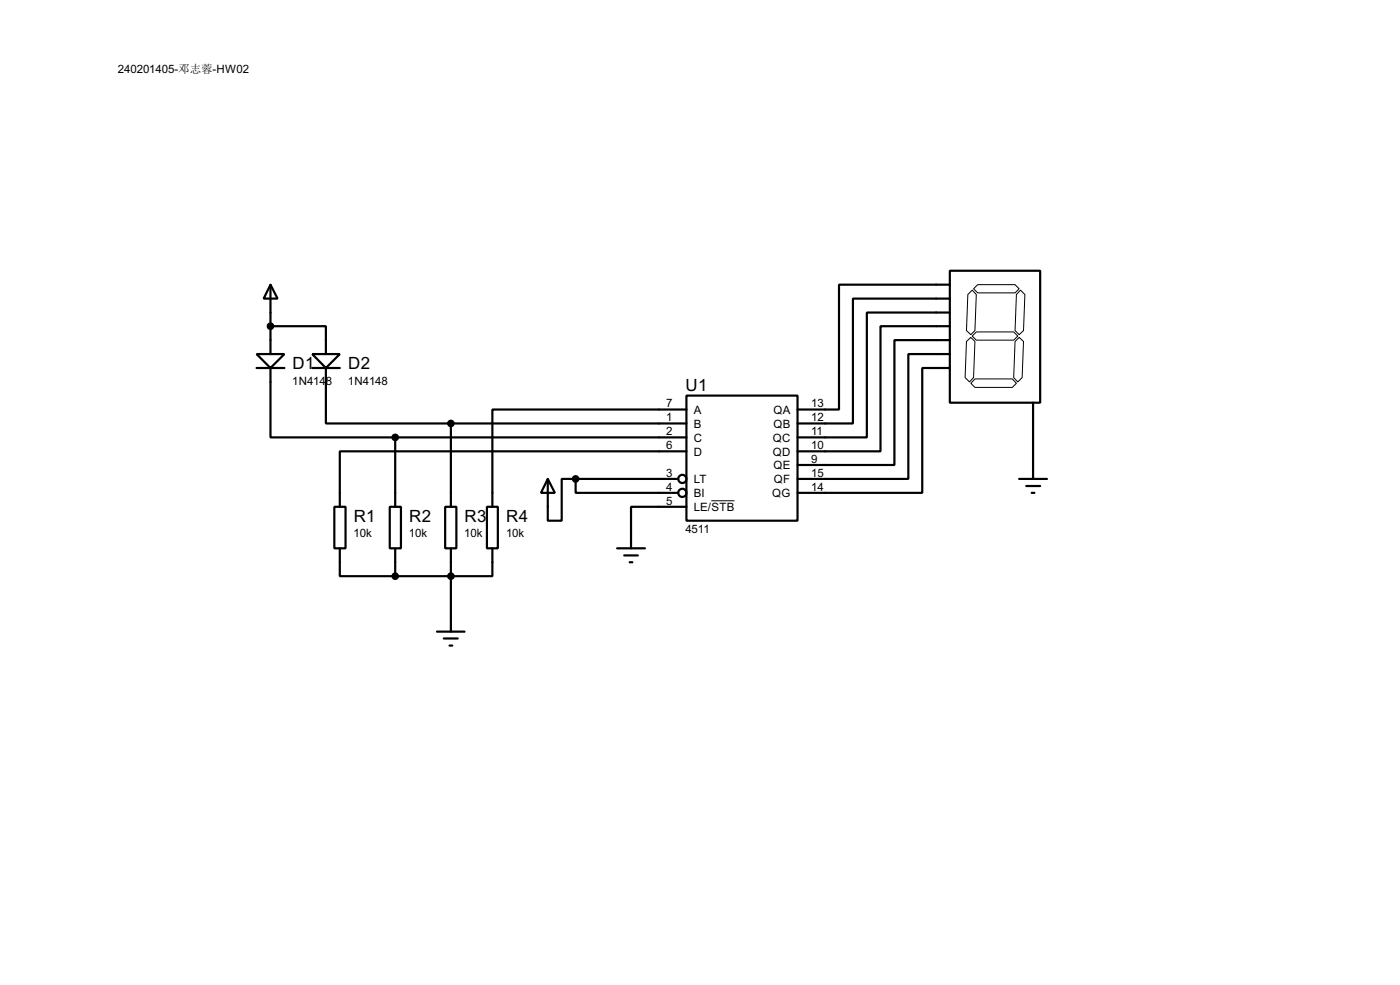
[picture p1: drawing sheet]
<svg xmlns="http://www.w3.org/2000/svg" width="256mm" height="180mm" viewBox="0 0 256 180" stroke-linecap="round" stroke-linejoin="round" font-family="sans-serif">
<g fill="none" stroke="#000" stroke-width=".4">
<path d="M49.6 52.1l1.3 2.6h-2.6zM49.6 59.7h10.1v5.1M49.6 52.1v12.7M174 49.6h16.6v24.1h-16.6zM174 52.1h-20.3v22.9h-7.6M174 54.7h-17.7v22.8h-10.2M174 57.2h-15.2v22.9h-12.7M174 59.7h-12.7v22.9h-15.2M47 64.8h5.1l-2.5 2.6zM47 67.4h5.1M49.6 67.4v12.7h22.8M57.2 64.8h5.1l-2.6 2.6z"/>
<path d="M57.2 67.4h5.1M59.7 67.4v10.1h22.9M82.6 77.5h43.2M82.6 77.5v15.3M125.8 72.4h20.3v22.9h-20.3zM125.8 75h-35.6v17.8M174 62.3h-10.1v22.8h-17.8M174 64.8h-7.6v22.9h-20.3M174 67.4h-5v22.8h-22.9M189.3 73.7v14M61.3 92.8h2v7.6h-2zM71.4 92.8h2.1v7.6h-2.1z"/>
<path d="M72.4 80.1h53.4M72.4 80.1v12.7M81.6 92.8h2v7.6h-2zM89.2 92.8h2v7.6h-2zM100.4 87.7l1.3 2.5h-2.6zM100.4 87.7v7.6h2.5v-7.6h2.6M105.5 87.7v2.5h18.8M105.5 87.7h18.8M125.8 92.8h-10.2v7.6M125.8 82.6h-63.5v10.2M186.7 87.7h5.1M188 89h2.6"/>
<path d="M189 90.2h.5M62.3 100.4v5.1h10.1M72.4 100.4v5.1M80.1 115.6h5M81.3 116.9h2.6M82.4 118.2h.5M82.6 100.4v15.2M90.2 100.4v5.1h-17.8M113.1 100.4h5.1M114.4 101.7h2.5M115.4 102.9h.5"/>
<circle cx="125" cy="90.2" r=".75"/>
<circle cx="125" cy="87.7" r=".75"/>
</g>
<path d="M177.3 53.9l.8-.8 .8 .8-.3 6.6-.7 .8-.8-.8zM178.4 52.9l.7-.8h6.9l.7 .8-.7 .7h-6.9zM187 53.1l.8 .8-.3 6.6-.8 .8-.7-.8 .2-6.6zM177.1 62.5l.8-.7 .7 .7-.2 6.6-.8 .8-.8-.8zM178.1 61.5l.8-.7h6.8l.8 .7-.8 .8h-6.8zM178.6 69.4h6.9l.7 .8-.7 .7h-6.9l-.7-.7zM186 62.5l.7-.7 .8 .7-.2 6.6-.8 .8-.8-.8zM130.3 91.7h4.3" fill="none" stroke="#000" stroke-width=".18"/>
<g fill="#000" stroke="#000" stroke-width=".4">
<circle cx="49.5" cy="59.7" r=".5"/>
<circle cx="82.6" cy="77.5" r=".5"/>
<circle cx="72.4" cy="80.1" r=".5"/>
<circle cx="105.4" cy="87.7" r=".5"/>
<circle cx="72.4" cy="105.5" r=".5"/>
<circle cx="82.6" cy="105.5" r=".5"/>
</g>
<g font-size="3.5">
<text x="53.6" y="67.5">D1</text>
<text x="63.8" y="67.5">D2</text>
<text x="125.6" y="71.6">U1</text>
<text x="64.8" y="95.5">R1</text>
<text x="75" y="95.5">R2</text>
<text x="85.1" y="95.5">R3</text>
<text x="92.8" y="95.5">R4</text>
</g>
<g font-size="2.4">
<text x="21.6" y="13.4">240201405-邓志蓉-HW02</text>
<text x="53.6" y="70.4">1N4148</text>
<text x="63.8" y="70.4">1N4148</text>
<text x="122.1" y="74.6">7</text>
<text x="122.1" y="77.1">1</text>
<text x="127.1" y="75.8">A</text>
<text x="141.7" y="75.8">QA</text>
<text x="148.6" y="74.6">13</text>
<text x="148.6" y="77.1">12</text>
<text x="122.1" y="79.7">2</text>
<text x="122.1" y="82.2">6</text>
<text x="127.1" y="78.3">B</text>
<text x="127.1" y="80.8">C</text>
<text x="127.1" y="83.4">D</text>
<text x="141.6" y="80.8">QC</text>
<text x="141.6" y="83.4">QD</text>
<text x="141.7" y="78.3">QB</text>
<text x="148.6" y="79.7">11</text>
<text x="148.6" y="82.2">10</text>
<text x="122.1" y="87.3">3</text>
<text x="122.1" y="89.8">4</text>
<text x="127.1" y="88.5">LT</text>
<text x="141.7" y="85.9">QE</text>
<text x="141.8" y="88.5">QF</text>
<text x="148.6" y="84.7">9</text>
<text x="148.6" y="87.3">15</text>
<text x="148.6" y="89.8">14</text>
<text x="122.1" y="92.4">5</text>
<text x="127.1" y="91">BI</text>
<text x="127.1" y="93.6">LE/STB</text>
<text x="141.4" y="91">QG</text>
<text x="64.8" y="98.4">10k</text>
<text x="74.9" y="98.4">10k</text>
<text x="85.1" y="98.4">10k</text>
<text x="92.7" y="98.4">10k</text>
<text x="125.6" y="97.5">4511</text>
</g>
</svg>
